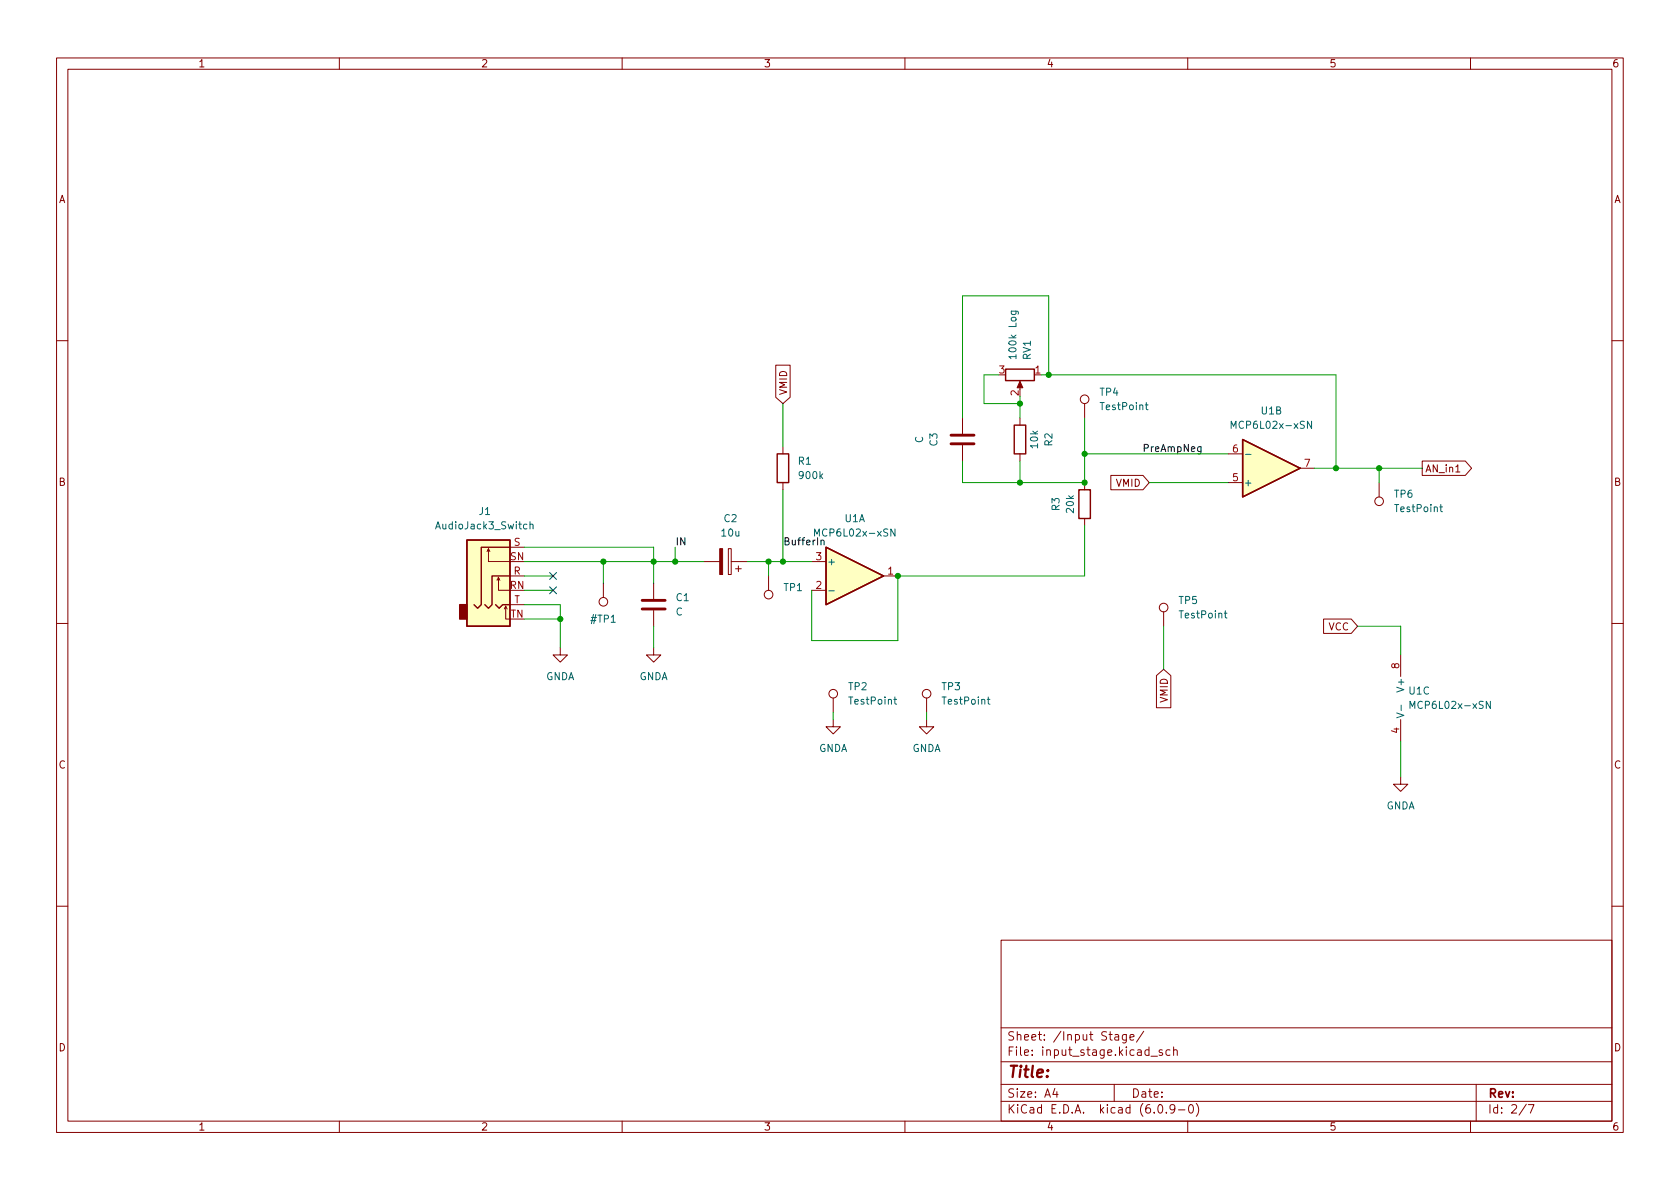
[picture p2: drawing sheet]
<svg xmlns="http://www.w3.org/2000/svg" width="297mm" height="210mm" viewBox="0 0 297 210" stroke-linecap="round" stroke-linejoin="round" font-family="sans-serif">
<g fill="none" stroke="#840000" stroke-width=".18">
<path d="M10 10.2h277v190.1h-277zM12 12.2h273v186.1h-273zM60 10.2v2M110 10.2v2M160 10.2v2M210 10.2v2M260 10.2v2M10 60.2h2M137.2 64.6h2.5v5.7l-1.3 1.1-1.2-1.1zM138.4 79v1.3M170.2 73.9v2.8M170.2 78.7v2.8"/>
<path d="M180.3 67.8v1M180.3 73.9v1.3M191.8 71.4v2.5M285 60.2h2M86.1 97.5l.3-.5v2.3h3.8M86.4 97l.2 .5M90.2 96.8h2.5M124.5 99.3h2.8M128.8 97h.5v4.6h-.5zM129.3 99.3h2.8M138.4 85.3v1.3M143.5 99.3h2.5"/>
<path d="M180.3 80.3v1.2M191.8 85.3v1.3M191.8 91.7v1.3M196.4 84.1h5.7l1.1 1.2-1.1 1.3h-5.7zM217.2 85.3h2.5M217.2 80.3h2.5M229.9 82.8h2.5M243.8 85.3v2.6M251.5 81.5h7.6l1.1 1.3-1.1 1.3h-7.6zM257.4 83.5h.7M10 110.2h2M87.9 102.6l.2-.5v2.3h2.1"/>
<path d="M88.1 102.1l.3 .5M89.2 107.7l.2-.5v2.3h.8M89.4 107.2l.3 .5M90.2 101.8h2.5M90.2 106.9h2.5M99.1 114.5v1.3h1.2l-1.2 1.3-1.3-1.3h1.3M106.7 103.1v2.6M115.6 114.5v1.3h1.2l-1.2 1.3-1.3-1.3h1.3M115.6 103.1v2.8M115.6 107.9v2.8M130 100.6h1.1M130.6 100.1v1"/>
<path d="M135.9 101.8v2.6M143.5 104.4h2.5M156.2 101.8h2.5M204.5 119.5l1.2-1.1 1.3 1.1v5.7h-2.5zM205.7 108.2v2.5M234 109.5h4.9l1.1 1.2-1.1 1.3h-4.9zM247.6 115.8v3.8M285 110.2h2M147.3 127.2v1.3h1.3l-1.3 1.3-1.3-1.3h1.3M147.3 123.4v2.6M163.8 127.2v1.3h1.3l-1.3 1.3-1.2-1.3h1.2M163.8 123.4v2.6"/>
<path d="M247.6 137.4v1.3h1.3l-1.3 1.2-1.2-1.2h1.2M247.6 127.2v3.9M10 160.2h2M177 166.3h108v32h-108zM285 160.2h2M60 198.3v2M110 198.3v2M160 198.3v2M177 194.8h108M177 191.8h108M177 187.8h108M177 181.8h108"/>
<path d="M186.5 192.5l-.4 1h1M186.9 193v1M197 191.8v3M197.1 183h.6l.1 .9M197.8 183.3l-.5 .1a.29 .29 0 0 0-.2 .2 .29 .29 0 0 0 .2 .3h.5M199.1 182.9v1.2l-.2 .3h-.4M199.1 183l-.4-.1-.3 .3v.4l.2 .3h.5M199.8 183.4l.7-.1-.1-.3-.4-.1-.2 .2 .1 .8h.5M202.2 182.4l-1.3 1.9M203.5 186.8h1.1M204.9 195.4l.2-.1a.81 .81 0 0 1 .6 .7 .81 .81 0 0 1-.3 .8h-.2a.81 .81 0 0 1-.6-.6 .81 .81 0 0 1 .3-.8zM205.5 185.7l-.4-.1-.2 .2 .1 .3 .5 .1v.4h-.6"/>
<path d="M206.2 196.7v.1M206.9 185.7l-.5-.1-.3 .3v.4l.2 .3h.6M207.5 185.8l.2-.2 .4 .1v.9M207.5 185.1v1.5M207.7 196l-.3 .3h-.3l-.2-.3 .1-.6 .4-.1 .2 .2a.99 .99 0 0 1-.3 1.3h-.3M208.4 196.3h1.1M210 198.3v2M210.4 195.4l.1-.1a.81 .81 0 0 1 .6 .7 .81 .81 0 0 1-.3 .8h-.2a.81 .81 0 0 1-.5-.6 .81 .81 0 0 1 .3-.8zM211.5 195.1a1.72 1.72 0 0 1 0 2.3M260 198.3v2M261 191.8v6.5M269.9 195.3l-1.3 1.9"/>
<path d="M270.2 195.3h1l-.6 1.5"/>
<circle cx="191.8" cy="70.6" r=".76"/>
<circle cx="243.8" cy="88.6" r=".76"/>
<circle cx="106.7" cy="106.4" r=".76"/>
<circle cx="135.9" cy="105.2" r=".76"/>
<circle cx="205.7" cy="107.4" r=".76"/>
<circle cx="147.3" cy="122.7" r=".76"/>
<circle cx="163.8" cy="122.7" r=".76"/>
</g>
<g fill="none" stroke="#006464" stroke-width=".18">
<path d="M178.8 55h1l.3 .3-.1 .3M178.9 55l-.1 .4 .2 .2 .6-.1v-.5M202.5 71.6h.5M202.7 71.2v1.1l.3 .2M217.7 75.8v-1.3l.4 .9 .4-.9v1.3M231.9 74.5v1.3l-.7-1.3v1.3M93.7 92.8l.2-.1h.3l.1 .8M93.7 92.3v1.2M144 94.8v-1.3l.4 .9 .5-.9v1.3M158.2 93.5v1.3l-.7-1.3v1.3M220.2 80.3h1M254.6 89.6h.4"/>
<path d="M254.7 89.2v1.1l.3 .2M146.6 104.5h.9M216.5 108.4h.4M216.6 108v1.1l.3 .2M158 123.7h.5M158.2 123.3v1l.3 .2M174.6 123.7h.4M174.7 123.3v1l.3 .2M247 126.1l1.2 .4-1.2 .4M247.7 124.7v1M249.3 125.3v-1.3l.4 .9 .4-.9v1.3M263.5 124v1.3l-.7-1.3v1.3"/>
</g>
<g fill="#ffffc2" stroke="#ffffc2" stroke-width=".18">
<path d="M146 96.8l10.2 5-10.2 5.1z"/>
<path d="M219.7 77.7l10.2 5.1-10.2 5.1z"/>
<path d="M82.5 95.5h7.7v15.2h-7.7z"/>
</g>
<path d="M177.8 65.3h5.1v2h-5.1zM179.3 75.2h2.1v5.1h-2.1zM219.7 77.7l10.2 5.1-10.2 5.1zM82.5 95.5h7.7v15.2h-7.7zM90.2 96.8h-5.1v10.1l-.6 .7-.7-.7M137.4 80.3h2v5h-2zM146 96.8l10.2 5-10.2 5.1zM190.8 86.6h2v5.1h-2zM87.6 106.9l.7 .7 .6-.7h1.3M90.2 101.8h-3.2v5.1l-.6 .7-.7-.7" fill="none" stroke="#840000" stroke-width=".25"/>
<path d="M168.1 77h4.1M168.1 78.5h4.1M113.5 107.7h4.1M113.5 106.2h4.1" fill="none" stroke="#840000" stroke-width=".51"/>
<g fill="#840000" stroke="#840000" stroke-width=".18">
<path d="M180.3 67.4l.5 1.2h-1z"/>
<path d="M127.3 97h.5v4.6h-.5z"/>
</g>
<path d="M81.3 106.9h1.2v2.6h-1.2z" fill="#840000" stroke="#840000" stroke-width=".25"/>
<path d="M212.3 79v1l-.2 .3-.3-.1M212.3 79.1l-.3-.1-.3 .2 .2 .6h.4M145.2 95.6l.1-.1 .3 .1 .1 .8M145.2 95.5v.9" fill="none" stroke="#0f0f0f" stroke-width=".18"/>
<g fill="none" stroke="#009600" stroke-width=".18">
<path d="M138.4 71.4v7.6M176.5 66.3h-2.5v5.1h6.3M180.3 70.1v3.8M184.1 66.3h52.1v16.5M185.4 66.3v-14h-15.2v21.6M191.8 73.9v11.4h-21.6v-3.8M92.7 99.3h31.8M92.7 96.8h22.9v6.3M106.7 99.3v3.8M119.4 96.8v2.5M132.1 99.3h11.4M135.9 99.3v2.5"/>
<path d="M138.4 86.6v12.7M180.3 81.5v3.8M191.8 80.3h25.4M191.8 93v8.8h-33.1v11.5h-15.2v-8.9M203.2 85.3h14M232.4 82.8h19.1M243.8 82.8v2.5M92.7 109.5h6.4M92.7 106.9h6.4v7.6M92.7 101.8h5.1M92.7 104.4h5.1M115.6 110.7v3.8"/>
<path d="M205.7 110.7v7.7M240 110.7h7.6v5.1M147.3 126v1.2M163.8 126v1.2M247.6 131.1v6.3"/>
</g>
<path d="M97.2 103.8l1.2 1.2M97.2 101.2l1.2 1.3M98.4 103.8l-1.2 1.2M98.4 101.2l-1.2 1.3" fill="none" stroke="#000084" stroke-width=".18"/>
<g fill="#009600" stroke="#009600" stroke-width=".18">
<circle cx="119.4" cy="99.3" r=".46"/>
<circle cx="115.6" cy="99.3" r=".46"/>
<circle cx="99.1" cy="109.5" r=".46"/>
<circle cx="106.7" cy="99.3" r=".46"/>
<circle cx="135.9" cy="99.3" r=".46"/>
<circle cx="191.8" cy="85.3" r=".46"/>
<circle cx="191.8" cy="80.3" r=".46"/>
<circle cx="243.8" cy="82.8" r=".46"/>
<circle cx="236.2" cy="82.8" r=".46"/>
<circle cx="158.7" cy="101.8" r=".46"/>
<circle cx="185.4" cy="66.3" r=".46"/>
<circle cx="180.3" cy="85.3" r=".46"/>
<circle cx="180.3" cy="71.4" r=".46"/>
<circle cx="138.4" cy="99.3" r=".46"/>
</g>
<text font-size="2.8" fill="#840000" x="178" y="190.6">Title:</text>
<g font-size="2.1" fill="#840000">
<text x="178" y="184">Sheet: /Input Stage/</text>
<text x="178" y="186.7">File: input_stage.kicad_sch</text>
<text x="178" y="196.9">KiCad E.D.A. kicad (6.0.9-0)</text>
<text x="178" y="194.1">Size: A4</text>
<text x="200" y="194.1">Date:</text>
<text x="263" y="194.1">Rev:</text>
<text x="263" y="196.9">Id: 2/7</text>
</g>
<g font-size="1.8" fill="#840000">
<text x="35" y="11.9">1</text>
<text x="85" y="11.9">2</text>
<text x="135" y="11.9">3</text>
<text x="185" y="11.9">4</text>
<text x="235" y="11.9">5</text>
<text x="285" y="11.9">6</text>
<text x="10.3" y="35.9">A</text>
<text x="285.3" y="35.9">A</text>
<text x="139.2" y="69.9" transform="rotate(-90 139.2 69.9)">VMID</text>
<text x="251.9" y="83.5">AN_in1</text>
<text x="10.3" y="85.9">B</text>
<text x="197.3" y="86.1">VMID</text>
<text x="285.3" y="85.9">B</text>
<text x="234.9" y="111.5">VCC</text>
<text x="206.5" y="124.2" transform="rotate(-90 206.5 124.2)">VMID</text>
<text x="10.3" y="135.9">C</text>
<text x="285.3" y="135.9">C</text>
<text x="10.3" y="185.9">D</text>
<text x="285.3" y="185.9">D</text>
<text x="35" y="199.9">1</text>
<text x="85" y="199.9">2</text>
<text x="135" y="199.9">3</text>
<text x="185" y="199.9">4</text>
<text x="235" y="199.9">5</text>
<text x="285" y="199.9">6</text>
</g>
<g font-size="1.8" fill="#006464">
<text x="179.7" y="63" transform="rotate(-90 179.7 63)">100k Log</text>
<text x="182.2" y="63.6" transform="rotate(-90 182.2 63.6)">RV1</text>
<text x="194.5" y="70">TP4</text>
<text x="194.7" y="72.5">TestPoint</text>
<text x="218.3" y="75.8">MCP6L02x-xSN</text>
<text x="223" y="73.3">U1B</text>
<text x="141.2" y="82.2">R1</text>
<text x="163.2" y="78.4" transform="rotate(-90 163.2 78.4)">C</text>
<text x="165.7" y="78.8" transform="rotate(-90 165.7 78.8)">C3</text>
<text x="183.5" y="79.2" transform="rotate(-90 183.5 79.2)">10k</text>
<text x="186.1" y="78.8" transform="rotate(-90 186.1 78.8)">R2</text>
<text x="141.4" y="84.7">900k</text>
<text x="219.8" y="86">+</text>
<text x="246.6" y="88">TP6</text>
<text x="77.4" y="93.6">AudioJack3_Switch</text>
<text x="84.7" y="91.1">J1</text>
<text x="127.6" y="94.9">10u</text>
<text x="128" y="92.3">C2</text>
<text x="144.6" y="94.9">MCP6L02x-xSN</text>
<text x="149.4" y="92.3">U1A</text>
<text x="187.3" y="90.3" transform="rotate(-90 187.3 90.3)">R3</text>
<text x="189.9" y="90.6" transform="rotate(-90 189.9 90.6)">20k</text>
<text x="246.8" y="90.5">TestPoint</text>
<text x="146.2" y="99.9">+</text>
<text x="119.6" y="106.3">C1</text>
<text x="138.6" y="104.5">TP1</text>
<text x="208.5" y="106.8">TP5</text>
<text x="104.6" y="110.1">#TP1</text>
<text x="119.5" y="108.8">C</text>
<text x="208.7" y="109.3">TestPoint</text>
<text x="96.5" y="120.3">GNDA</text>
<text x="113" y="120.3">GNDA</text>
<text x="150" y="122">TP2</text>
<text x="150.3" y="124.6">TestPoint</text>
<text x="166.6" y="122">TP3</text>
<text x="166.8" y="124.6">TestPoint</text>
<text x="248.3" y="122" transform="rotate(-90 248.3 122)">V+</text>
<text x="249.1" y="122.8">U1C</text>
<text x="249.9" y="125.3">MCP6L02x-xSN</text>
<text x="144.7" y="133">GNDA</text>
<text x="161.2" y="133">GNDA</text>
<text x="245" y="143.1">GNDA</text>
</g>
<g font-size="1.8" fill="#a90000">
<text x="176.7" y="66">3</text>
<text x="180.1" y="70" transform="rotate(-90 180.1 70)">2</text>
<text x="183" y="66">1</text>
<text x="217.9" y="80">6</text>
<text x="230.6" y="82.5">7</text>
<text x="217.9" y="85.1">5</text>
<text x="90.2" y="99.1">SN</text>
<text x="90.8" y="101.6">R</text>
<text x="90.9" y="96.5">S</text>
<text x="144.3" y="99.1">3</text>
<text x="157" y="101.6">1</text>
<text x="90.2" y="104.1">RN</text>
<text x="90.9" y="106.7">T</text>
<text x="144.3" y="104.1">2</text>
<text x="90.3" y="109.2">TN</text>
<text x="247.4" y="118.2" transform="rotate(-90 247.4 118.2)">8</text>
<text x="247.4" y="129.6" transform="rotate(-90 247.4 129.6)">4</text>
</g>
<g font-size="1.8" fill="#0f0f0f">
<text x="201.9" y="79.9">PreAmpNeg</text>
<text x="119.4" y="96.4">IN</text>
<text x="138.4" y="96.4">BufferIn</text>
</g>
</svg>
